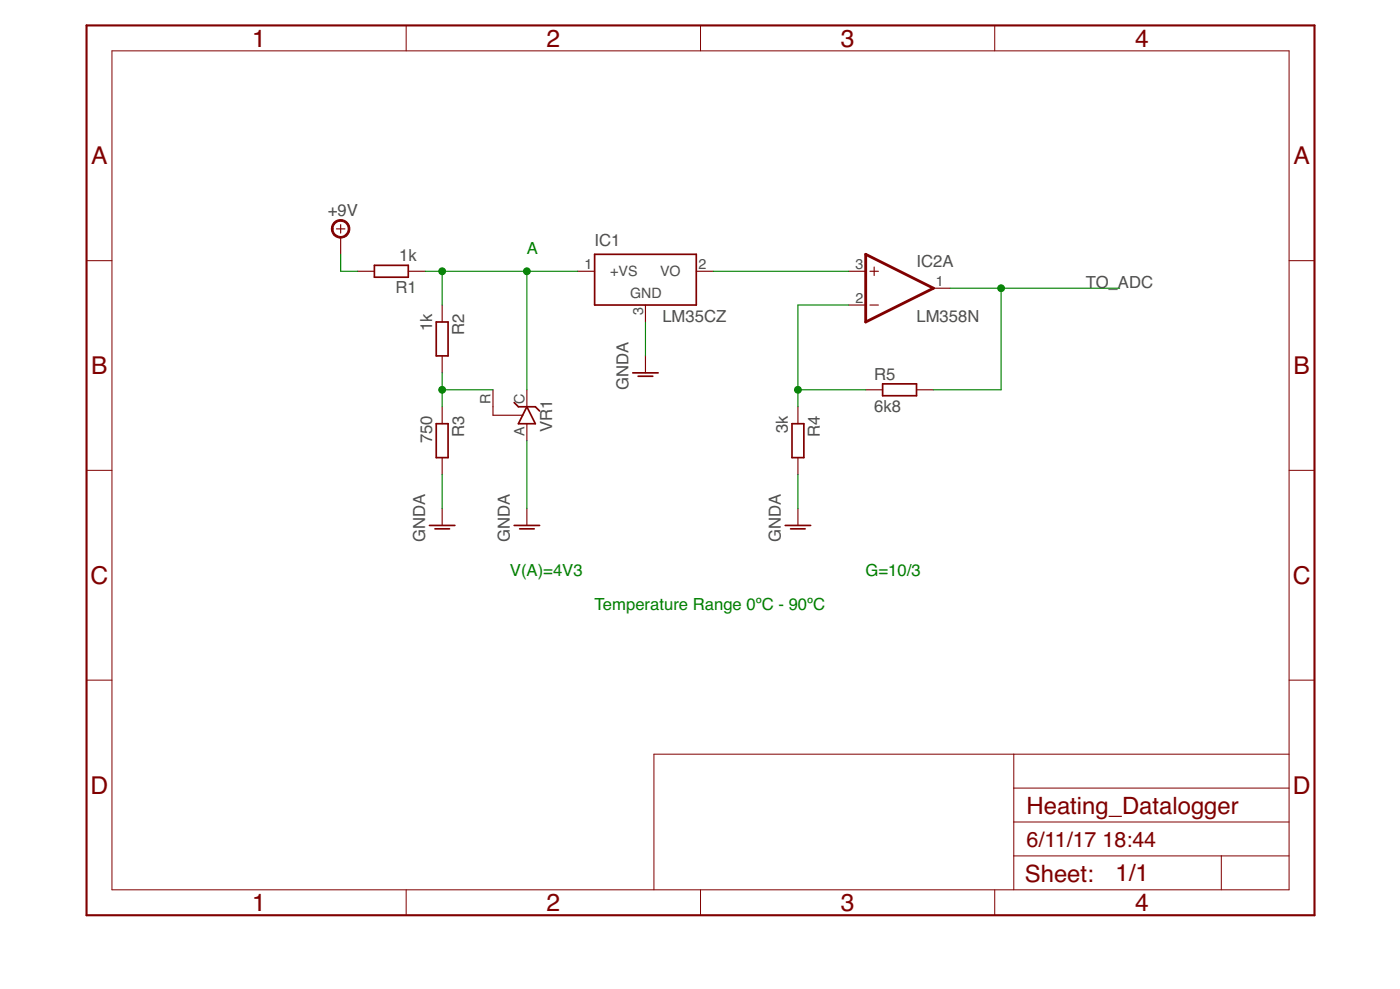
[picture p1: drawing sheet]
<?xml version="1.0" encoding="utf-8"?>
<!DOCTYPE eagle SYSTEM "eagle.dtd">
<eagle version="8.2.2">
<drawing>
<settings>
<setting alwaysvectorfont="no"/>
<setting verticaltext="up"/>
</settings>
<grid distance="0.1" unitdist="inch" unit="inch" style="lines" multiple="1" display="yes" altdistance="0.01" altunitdist="inch" altunit="inch"/>
<schematic xreflabel="%F%N/%S.%C%R" xrefpart="/%S.%C%R">
<libraries>
<library name="lm35">
<symbols>
<symbol name="LM50">
<wire x1="-7.62" y1="2.54" x2="7.62" y2="2.54" width="0.254" layer="94"/>
<wire x1="7.62" y1="2.54" x2="7.62" y2="-5.08" width="0.254" layer="94"/>
<wire x1="7.62" y1="-5.08" x2="-7.62" y2="-5.08" width="0.254" layer="94"/>
<wire x1="-7.62" y1="-5.08" x2="-7.62" y2="2.54" width="0.254" layer="94"/>
<text x="-2.286" y="-4.064" size="1.524" layer="95">GND</text>
<text x="-7.62" y="3.81" size="1.778" layer="95">&gt;NAME</text>
<text x="2.54" y="-7.62" size="1.778" layer="96">&gt;VALUE</text>
<pin name="+VS" x="-10.16" y="0" length="short" direction="in"/>
<pin name="VO" x="10.16" y="0" length="short" direction="in" rot="R180"/>
<pin name="GND" x="0" y="-7.62" visible="pad" length="short" direction="pwr" rot="R90"/>
</symbol>
</symbols>
<devicesets>
<deviceset name="LM35" prefix="IC">
<gates>
<gate name="G$1" symbol="LM50" x="0" y="0"/>
</gates>
<devices>
<device name="CZ" package="TO92">
<connects>
<connect gate="G$1" pin="+VS" pad="1"/>
<connect gate="G$1" pin="GND" pad="3"/>
<connect gate="G$1" pin="VO" pad="2"/>
</connects>
<technologies>
<technology name=""/>
</technologies>
</device>
<device name="DT" package="TO220V">
<connects>
<connect gate="G$1" pin="+VS" pad="1"/>
<connect gate="G$1" pin="GND" pad="2"/>
<connect gate="G$1" pin="VO" pad="3"/>
</connects>
<technologies>
<technology name=""/>
</technologies>
</device>
<device name="H" package="TO46">
<connects>
<connect gate="G$1" pin="+VS" pad="3"/>
<connect gate="G$1" pin="GND" pad="1"/>
<connect gate="G$1" pin="VO" pad="2"/>
</connects>
<technologies>
<technology name=""/>
</technologies>
</device>
<device name="DM" package="SO08">
<connects>
<connect gate="G$1" pin="+VS" pad="8"/>
<connect gate="G$1" pin="GND" pad="4"/>
<connect gate="G$1" pin="VO" pad="1"/>
</connects>
<technologies>
<technology name=""/>
</technologies>
</device>
</devices>
</deviceset>
</devicesets>
</library>
<library name="v-reg">
<symbols>
<symbol name="TL431LP">
<wire x1="-2.54" y1="1.27" x2="-2.54" y2="-1.27" width="0.254" layer="94"/>
<wire x1="-2.54" y1="-1.27" x2="0" y2="0" width="0.254" layer="94"/>
<wire x1="0" y1="0" x2="-1.27" y2="0.635" width="0.254" layer="94"/>
<wire x1="-1.27" y1="0.635" x2="-2.54" y2="1.27" width="0.254" layer="94"/>
<wire x1="0" y1="1.27" x2="0" y2="0" width="0.254" layer="94"/>
<wire x1="0" y1="0" x2="0" y2="-1.27" width="0.254" layer="94"/>
<wire x1="0" y1="-1.27" x2="-0.635" y2="-1.905" width="0.254" layer="94"/>
<wire x1="0" y1="1.27" x2="0.635" y2="1.905" width="0.254" layer="94"/>
<wire x1="0" y1="5.08" x2="-1.27" y2="5.08" width="0.1524" layer="94"/>
<wire x1="-1.27" y1="5.08" x2="-1.27" y2="0.635" width="0.1524" layer="94"/>
<text x="-3.81" y="-3.81" size="1.778" layer="95">&gt;NAME</text>
<text x="-3.81" y="-5.715" size="1.778" layer="96">&gt;VALUE</text>
<pin name="A" x="-5.08" y="0" visible="pad" length="short" direction="pas"/>
<pin name="C" x="2.54" y="0" visible="pad" length="short" direction="pas" rot="R180"/>
<pin name="R" x="2.54" y="5.08" visible="pad" length="short" direction="pas" rot="R180"/>
</symbol>
</symbols>
<devicesets>
<deviceset name="TL431CLP" prefix="VR" uservalue="yes">
<gates>
<gate name="G$1" symbol="TL431LP" x="0" y="0"/>
</gates>
<devices>
<device name="" package="TO92-CLP">
<connects>
<connect gate="G$1" pin="A" pad="A"/>
<connect gate="G$1" pin="C" pad="C"/>
<connect gate="G$1" pin="R" pad="R"/>
</connects>
<technologies>
<technology name=""/>
</technologies>
</device>
</devices>
</deviceset>
</devicesets>
</library>
<library name="linear">
<symbols>
<symbol name="OPAMP">
<wire x1="-5.08" y1="5.08" x2="-5.08" y2="-5.08" width="0.4064" layer="94"/>
<wire x1="-5.08" y1="-5.08" x2="5.08" y2="0" width="0.4064" layer="94"/>
<wire x1="5.08" y1="0" x2="-5.08" y2="5.08" width="0.4064" layer="94"/>
<wire x1="-3.81" y1="3.175" x2="-3.81" y2="1.905" width="0.1524" layer="94"/>
<wire x1="-4.445" y1="2.54" x2="-3.175" y2="2.54" width="0.1524" layer="94"/>
<wire x1="-4.445" y1="-2.54" x2="-3.175" y2="-2.54" width="0.1524" layer="94"/>
<text x="2.54" y="3.175" size="1.778" layer="95">&gt;NAME</text>
<text x="2.54" y="-5.08" size="1.778" layer="96">&gt;VALUE</text>
<pin name="-IN" x="-7.62" y="-2.54" visible="pad" length="short" direction="in"/>
<pin name="+IN" x="-7.62" y="2.54" visible="pad" length="short" direction="in"/>
<pin name="OUT" x="7.62" y="0" visible="pad" length="short" direction="out" rot="R180"/>
</symbol>
<symbol name="PWR+-">
<text x="1.27" y="3.175" size="0.8128" layer="93" rot="R90">V+</text>
<text x="1.27" y="-4.445" size="0.8128" layer="93" rot="R90">V-</text>
<pin name="V+" x="0" y="7.62" visible="pad" length="middle" direction="pwr" rot="R270"/>
<pin name="V-" x="0" y="-7.62" visible="pad" length="middle" direction="pwr" rot="R90"/>
</symbol>
</symbols>
<devicesets>
<deviceset name="LM358" prefix="IC">
<gates>
<gate name="A" symbol="OPAMP" x="15.24" y="10.16" swaplevel="1"/>
<gate name="B" symbol="OPAMP" x="15.24" y="-12.7" swaplevel="1"/>
<gate name="P" symbol="PWR+-" x="15.24" y="10.16" addlevel="request"/>
</gates>
<devices>
<device name="N" package="DIL08">
<connects>
<connect gate="A" pin="+IN" pad="3"/>
<connect gate="A" pin="-IN" pad="2"/>
<connect gate="A" pin="OUT" pad="1"/>
<connect gate="B" pin="+IN" pad="5"/>
<connect gate="B" pin="-IN" pad="6"/>
<connect gate="B" pin="OUT" pad="7"/>
<connect gate="P" pin="V+" pad="8"/>
<connect gate="P" pin="V-" pad="4"/>
</connects>
<technologies>
<technology name=""/>
</technologies>
</device>
<device name="D" package="SO08">
<connects>
<connect gate="A" pin="+IN" pad="3"/>
<connect gate="A" pin="-IN" pad="2"/>
<connect gate="A" pin="OUT" pad="1"/>
<connect gate="B" pin="+IN" pad="5"/>
<connect gate="B" pin="-IN" pad="6"/>
<connect gate="B" pin="OUT" pad="7"/>
<connect gate="P" pin="V+" pad="8"/>
<connect gate="P" pin="V-" pad="4"/>
</connects>
<technologies>
<technology name=""/>
</technologies>
</device>
<device name="MX" package="SO08">
<connects>
<connect gate="A" pin="+IN" pad="3"/>
<connect gate="A" pin="-IN" pad="2"/>
<connect gate="A" pin="OUT" pad="1"/>
<connect gate="B" pin="+IN" pad="5"/>
<connect gate="B" pin="-IN" pad="6"/>
<connect gate="B" pin="OUT" pad="7"/>
<connect gate="P" pin="V+" pad="8"/>
<connect gate="P" pin="V-" pad="4"/>
</connects>
<technologies>
<technology name=""/>
</technologies>
</device>
</devices>
</deviceset>
</devicesets>
</library>
<library name="resistor">
<symbols>
<symbol name="R-EU-1">
<wire x1="-2.54" y1="-0.889" x2="2.54" y2="-0.889" width="0.254" layer="94"/>
<wire x1="2.54" y1="0.889" x2="-2.54" y2="0.889" width="0.254" layer="94"/>
<wire x1="2.54" y1="-0.889" x2="2.54" y2="0.889" width="0.254" layer="94"/>
<wire x1="-2.54" y1="-0.889" x2="-2.54" y2="0.889" width="0.254" layer="94"/>
<text x="-3.81" y="1.4986" size="1.778" layer="95">&gt;NAME</text>
<text x="-3.81" y="-3.302" size="1.778" layer="96">&gt;VALUE</text>
<pin name="2" x="5.08" y="0" visible="off" length="short" direction="pas" swaplevel="1" rot="R180"/>
<pin name="1" x="-5.08" y="0" visible="off" length="short" direction="pas" swaplevel="1"/>
</symbol>
</symbols>
<devicesets>
<deviceset name="R-EU_" prefix="R" uservalue="yes">
<gates>
<gate name="G$1" symbol="R-EU-1" x="0" y="0"/>
</gates>
<devices>
<device name="R0402" package="R0402">
<connects>
<connect gate="G$1" pin="1" pad="1"/>
<connect gate="G$1" pin="2" pad="2"/>
</connects>
<technologies>
<technology name=""/>
</technologies>
</device>
<device name="R0603" package="R0603">
<connects>
<connect gate="G$1" pin="1" pad="1"/>
<connect gate="G$1" pin="2" pad="2"/>
</connects>
<technologies>
<technology name=""/>
</technologies>
</device>
<device name="R0805" package="R0805">
<connects>
<connect gate="G$1" pin="1" pad="1"/>
<connect gate="G$1" pin="2" pad="2"/>
</connects>
<technologies>
<technology name=""/>
</technologies>
</device>
<device name="R0805W" package="R0805W">
<connects>
<connect gate="G$1" pin="1" pad="1"/>
<connect gate="G$1" pin="2" pad="2"/>
</connects>
<technologies>
<technology name=""/>
</technologies>
</device>
<device name="R1206" package="R1206">
<connects>
<connect gate="G$1" pin="1" pad="1"/>
<connect gate="G$1" pin="2" pad="2"/>
</connects>
<technologies>
<technology name=""/>
</technologies>
</device>
<device name="R1206W" package="R1206W">
<connects>
<connect gate="G$1" pin="1" pad="1"/>
<connect gate="G$1" pin="2" pad="2"/>
</connects>
<technologies>
<technology name=""/>
</technologies>
</device>
<device name="R1210" package="R1210">
<connects>
<connect gate="G$1" pin="1" pad="1"/>
<connect gate="G$1" pin="2" pad="2"/>
</connects>
<technologies>
<technology name=""/>
</technologies>
</device>
<device name="R1210W" package="R1210W">
<connects>
<connect gate="G$1" pin="1" pad="1"/>
<connect gate="G$1" pin="2" pad="2"/>
</connects>
<technologies>
<technology name=""/>
</technologies>
</device>
<device name="R2010" package="R2010">
<connects>
<connect gate="G$1" pin="1" pad="1"/>
<connect gate="G$1" pin="2" pad="2"/>
</connects>
<technologies>
<technology name=""/>
</technologies>
</device>
<device name="R2010W" package="R2010W">
<connects>
<connect gate="G$1" pin="1" pad="1"/>
<connect gate="G$1" pin="2" pad="2"/>
</connects>
<technologies>
<technology name=""/>
</technologies>
</device>
<device name="R2012" package="R2012">
<connects>
<connect gate="G$1" pin="1" pad="1"/>
<connect gate="G$1" pin="2" pad="2"/>
</connects>
<technologies>
<technology name=""/>
</technologies>
</device>
<device name="R2012W" package="R2012W">
<connects>
<connect gate="G$1" pin="1" pad="1"/>
<connect gate="G$1" pin="2" pad="2"/>
</connects>
<technologies>
<technology name=""/>
</technologies>
</device>
<device name="R2512" package="R2512">
<connects>
<connect gate="G$1" pin="1" pad="1"/>
<connect gate="G$1" pin="2" pad="2"/>
</connects>
<technologies>
<technology name=""/>
</technologies>
</device>
<device name="R2512W" package="R2512W">
<connects>
<connect gate="G$1" pin="1" pad="1"/>
<connect gate="G$1" pin="2" pad="2"/>
</connects>
<technologies>
<technology name=""/>
</technologies>
</device>
<device name="R3216" package="R3216">
<connects>
<connect gate="G$1" pin="1" pad="1"/>
<connect gate="G$1" pin="2" pad="2"/>
</connects>
<technologies>
<technology name=""/>
</technologies>
</device>
<device name="R3216W" package="R3216W">
<connects>
<connect gate="G$1" pin="1" pad="1"/>
<connect gate="G$1" pin="2" pad="2"/>
</connects>
<technologies>
<technology name=""/>
</technologies>
</device>
<device name="R3225" package="R3225">
<connects>
<connect gate="G$1" pin="1" pad="1"/>
<connect gate="G$1" pin="2" pad="2"/>
</connects>
<technologies>
<technology name=""/>
</technologies>
</device>
<device name="R3225W" package="R3225W">
<connects>
<connect gate="G$1" pin="1" pad="1"/>
<connect gate="G$1" pin="2" pad="2"/>
</connects>
<technologies>
<technology name=""/>
</technologies>
</device>
<device name="R5025" package="R5025">
<connects>
<connect gate="G$1" pin="1" pad="1"/>
<connect gate="G$1" pin="2" pad="2"/>
</connects>
<technologies>
<technology name=""/>
</technologies>
</device>
<device name="R5025W" package="R5025W">
<connects>
<connect gate="G$1" pin="1" pad="1"/>
<connect gate="G$1" pin="2" pad="2"/>
</connects>
<technologies>
<technology name=""/>
</technologies>
</device>
<device name="R6332" package="R6332">
<connects>
<connect gate="G$1" pin="1" pad="1"/>
<connect gate="G$1" pin="2" pad="2"/>
</connects>
<technologies>
<technology name=""/>
</technologies>
</device>
<device name="R6332W" package="R6332W">
<connects>
<connect gate="G$1" pin="1" pad="1"/>
<connect gate="G$1" pin="2" pad="2"/>
</connects>
<technologies>
<technology name=""/>
</technologies>
</device>
<device name="M0805" package="M0805">
<connects>
<connect gate="G$1" pin="1" pad="1"/>
<connect gate="G$1" pin="2" pad="2"/>
</connects>
<technologies>
<technology name=""/>
</technologies>
</device>
<device name="M1206" package="M1206">
<connects>
<connect gate="G$1" pin="1" pad="1"/>
<connect gate="G$1" pin="2" pad="2"/>
</connects>
<technologies>
<technology name=""/>
</technologies>
</device>
<device name="M1406" package="M1406">
<connects>
<connect gate="G$1" pin="1" pad="1"/>
<connect gate="G$1" pin="2" pad="2"/>
</connects>
<technologies>
<technology name=""/>
</technologies>
</device>
<device name="M2012" package="M2012">
<connects>
<connect gate="G$1" pin="1" pad="1"/>
<connect gate="G$1" pin="2" pad="2"/>
</connects>
<technologies>
<technology name=""/>
</technologies>
</device>
<device name="M2309" package="M2309">
<connects>
<connect gate="G$1" pin="1" pad="1"/>
<connect gate="G$1" pin="2" pad="2"/>
</connects>
<technologies>
<technology name=""/>
</technologies>
</device>
<device name="M3216" package="M3216">
<connects>
<connect gate="G$1" pin="1" pad="1"/>
<connect gate="G$1" pin="2" pad="2"/>
</connects>
<technologies>
<technology name=""/>
</technologies>
</device>
<device name="M3516" package="M3516">
<connects>
<connect gate="G$1" pin="1" pad="1"/>
<connect gate="G$1" pin="2" pad="2"/>
</connects>
<technologies>
<technology name=""/>
</technologies>
</device>
<device name="M5923" package="M5923">
<connects>
<connect gate="G$1" pin="1" pad="1"/>
<connect gate="G$1" pin="2" pad="2"/>
</connects>
<technologies>
<technology name=""/>
</technologies>
</device>
<device name="0204/5" package="0204/5">
<connects>
<connect gate="G$1" pin="1" pad="1"/>
<connect gate="G$1" pin="2" pad="2"/>
</connects>
<technologies>
<technology name=""/>
</technologies>
</device>
<device name="0204/7" package="0204/7">
<connects>
<connect gate="G$1" pin="1" pad="1"/>
<connect gate="G$1" pin="2" pad="2"/>
</connects>
<technologies>
<technology name=""/>
</technologies>
</device>
<device name="0204/2V" package="0204V">
<connects>
<connect gate="G$1" pin="1" pad="1"/>
<connect gate="G$1" pin="2" pad="2"/>
</connects>
<technologies>
<technology name=""/>
</technologies>
</device>
<device name="0207/10" package="0207/10">
<connects>
<connect gate="G$1" pin="1" pad="1"/>
<connect gate="G$1" pin="2" pad="2"/>
</connects>
<technologies>
<technology name=""/>
</technologies>
</device>
<device name="0207/12" package="0207/12">
<connects>
<connect gate="G$1" pin="1" pad="1"/>
<connect gate="G$1" pin="2" pad="2"/>
</connects>
<technologies>
<technology name=""/>
</technologies>
</device>
<device name="0207/15" package="0207/15">
<connects>
<connect gate="G$1" pin="1" pad="1"/>
<connect gate="G$1" pin="2" pad="2"/>
</connects>
<technologies>
<technology name=""/>
</technologies>
</device>
<device name="0207/2V" package="0207/2V">
<connects>
<connect gate="G$1" pin="1" pad="1"/>
<connect gate="G$1" pin="2" pad="2"/>
</connects>
<technologies>
<technology name=""/>
</technologies>
</device>
<device name="0207/5V" package="0207/5V">
<connects>
<connect gate="G$1" pin="1" pad="1"/>
<connect gate="G$1" pin="2" pad="2"/>
</connects>
<technologies>
<technology name=""/>
</technologies>
</device>
<device name="0207/7" package="0207/7">
<connects>
<connect gate="G$1" pin="1" pad="1"/>
<connect gate="G$1" pin="2" pad="2"/>
</connects>
<technologies>
<technology name=""/>
</technologies>
</device>
<device name="0309/10" package="0309/10">
<connects>
<connect gate="G$1" pin="1" pad="1"/>
<connect gate="G$1" pin="2" pad="2"/>
</connects>
<technologies>
<technology name=""/>
</technologies>
</device>
<device name="0309/12" package="0309/12">
<connects>
<connect gate="G$1" pin="1" pad="1"/>
<connect gate="G$1" pin="2" pad="2"/>
</connects>
<technologies>
<technology name=""/>
</technologies>
</device>
<device name="0309/V" package="0309V">
<connects>
<connect gate="G$1" pin="1" pad="1"/>
<connect gate="G$1" pin="2" pad="2"/>
</connects>
<technologies>
<technology name=""/>
</technologies>
</device>
<device name="0411/12" package="0411/12">
<connects>
<connect gate="G$1" pin="1" pad="1"/>
<connect gate="G$1" pin="2" pad="2"/>
</connects>
<technologies>
<technology name=""/>
</technologies>
</device>
<device name="0411/15" package="0411/15">
<connects>
<connect gate="G$1" pin="1" pad="1"/>
<connect gate="G$1" pin="2" pad="2"/>
</connects>
<technologies>
<technology name=""/>
</technologies>
</device>
<device name="0411/3V" package="0411V">
<connects>
<connect gate="G$1" pin="1" pad="1"/>
<connect gate="G$1" pin="2" pad="2"/>
</connects>
<technologies>
<technology name=""/>
</technologies>
</device>
<device name="0414/15" package="0414/15">
<connects>
<connect gate="G$1" pin="1" pad="1"/>
<connect gate="G$1" pin="2" pad="2"/>
</connects>
<technologies>
<technology name=""/>
</technologies>
</device>
<device name="0414/5V" package="0414V">
<connects>
<connect gate="G$1" pin="1" pad="1"/>
<connect gate="G$1" pin="2" pad="2"/>
</connects>
<technologies>
<technology name=""/>
</technologies>
</device>
<device name="0617/17" package="0617/17">
<connects>
<connect gate="G$1" pin="1" pad="1"/>
<connect gate="G$1" pin="2" pad="2"/>
</connects>
<technologies>
<technology name=""/>
</technologies>
</device>
<device name="0617/22" package="0617/22">
<connects>
<connect gate="G$1" pin="1" pad="1"/>
<connect gate="G$1" pin="2" pad="2"/>
</connects>
<technologies>
<technology name=""/>
</technologies>
</device>
<device name="0617/5V" package="0617V">
<connects>
<connect gate="G$1" pin="1" pad="1"/>
<connect gate="G$1" pin="2" pad="2"/>
</connects>
<technologies>
<technology name=""/>
</technologies>
</device>
<device name="0922/22" package="0922/22">
<connects>
<connect gate="G$1" pin="1" pad="1"/>
<connect gate="G$1" pin="2" pad="2"/>
</connects>
<technologies>
<technology name=""/>
</technologies>
</device>
<device name="0613/5V" package="P0613V">
<connects>
<connect gate="G$1" pin="1" pad="1"/>
<connect gate="G$1" pin="2" pad="2"/>
</connects>
<technologies>
<technology name=""/>
</technologies>
</device>
<device name="0613/15" package="P0613/15">
<connects>
<connect gate="G$1" pin="1" pad="1"/>
<connect gate="G$1" pin="2" pad="2"/>
</connects>
<technologies>
<technology name=""/>
</technologies>
</device>
<device name="0817/22" package="P0817/22">
<connects>
<connect gate="G$1" pin="1" pad="1"/>
<connect gate="G$1" pin="2" pad="2"/>
</connects>
<technologies>
<technology name=""/>
</technologies>
</device>
<device name="0817/7V" package="P0817V">
<connects>
<connect gate="G$1" pin="1" pad="1"/>
<connect gate="G$1" pin="2" pad="2"/>
</connects>
<technologies>
<technology name=""/>
</technologies>
</device>
<device name="V234/12" package="V234/12">
<connects>
<connect gate="G$1" pin="1" pad="1"/>
<connect gate="G$1" pin="2" pad="2"/>
</connects>
<technologies>
<technology name=""/>
</technologies>
</device>
<device name="V235/17" package="V235/17">
<connects>
<connect gate="G$1" pin="1" pad="1"/>
<connect gate="G$1" pin="2" pad="2"/>
</connects>
<technologies>
<technology name=""/>
</technologies>
</device>
<device name="V526-0" package="V526-0">
<connects>
<connect gate="G$1" pin="1" pad="1"/>
<connect gate="G$1" pin="2" pad="2"/>
</connects>
<technologies>
<technology name=""/>
</technologies>
</device>
<device name="MELF0102R" package="MINI_MELF-0102R">
<connects>
<connect gate="G$1" pin="1" pad="1"/>
<connect gate="G$1" pin="2" pad="2"/>
</connects>
<technologies>
<technology name=""/>
</technologies>
</device>
<device name="MELF0102W" package="MINI_MELF-0102W">
<connects>
<connect gate="G$1" pin="1" pad="1"/>
<connect gate="G$1" pin="2" pad="2"/>
</connects>
<technologies>
<technology name=""/>
</technologies>
</device>
<device name="MELF0204R" package="MINI_MELF-0204R">
<connects>
<connect gate="G$1" pin="1" pad="1"/>
<connect gate="G$1" pin="2" pad="2"/>
</connects>
<technologies>
<technology name=""/>
</technologies>
</device>
<device name="MELF0204W" package="MINI_MELF-0204W">
<connects>
<connect gate="G$1" pin="1" pad="1"/>
<connect gate="G$1" pin="2" pad="2"/>
</connects>
<technologies>
<technology name=""/>
</technologies>
</device>
<device name="MELF0207R" package="MINI_MELF-0207R">
<connects>
<connect gate="G$1" pin="1" pad="1"/>
<connect gate="G$1" pin="2" pad="2"/>
</connects>
<technologies>
<technology name=""/>
</technologies>
</device>
<device name="MELF0207W" package="MINI_MELF-0207W">
<connects>
<connect gate="G$1" pin="1" pad="1"/>
<connect gate="G$1" pin="2" pad="2"/>
</connects>
<technologies>
<technology name=""/>
</technologies>
</device>
<device name="0922V" package="0922V">
<connects>
<connect gate="G$1" pin="1" pad="1"/>
<connect gate="G$1" pin="2" pad="2"/>
</connects>
<technologies>
<technology name=""/>
</technologies>
</device>
<device name="RDH/15" package="RDH/15">
<connects>
<connect gate="G$1" pin="1" pad="1"/>
<connect gate="G$1" pin="2" pad="2"/>
</connects>
<technologies>
<technology name=""/>
</technologies>
</device>
<device name="MELF0102AX" package="MINI_MELF-0102AX">
<connects>
<connect gate="G$1" pin="1" pad="1"/>
<connect gate="G$1" pin="2" pad="2"/>
</connects>
<technologies>
<technology name=""/>
</technologies>
</device>
<device name="R0201" package="R0201">
<connects>
<connect gate="G$1" pin="1" pad="1"/>
<connect gate="G$1" pin="2" pad="2"/>
</connects>
<technologies>
<technology name=""/>
</technologies>
</device>
<device name="VTA52" package="VTA52">
<connects>
<connect gate="G$1" pin="1" pad="1"/>
<connect gate="G$1" pin="2" pad="2"/>
</connects>
<technologies>
<technology name=""/>
</technologies>
</device>
<device name="VTA53" package="VTA53">
<connects>
<connect gate="G$1" pin="1" pad="1"/>
<connect gate="G$1" pin="2" pad="2"/>
</connects>
<technologies>
<technology name=""/>
</technologies>
</device>
<device name="VTA54" package="VTA54">
<connects>
<connect gate="G$1" pin="1" pad="1"/>
<connect gate="G$1" pin="2" pad="2"/>
</connects>
<technologies>
<technology name=""/>
</technologies>
</device>
<device name="VTA55" package="VTA55">
<connects>
<connect gate="G$1" pin="1" pad="1"/>
<connect gate="G$1" pin="2" pad="2"/>
</connects>
<technologies>
<technology name=""/>
</technologies>
</device>
<device name="VTA56" package="VTA56">
<connects>
<connect gate="G$1" pin="1" pad="1"/>
<connect gate="G$1" pin="2" pad="2"/>
</connects>
<technologies>
<technology name=""/>
</technologies>
</device>
<device name="VMTA55" package="VMTA55">
<connects>
<connect gate="G$1" pin="1" pad="1"/>
<connect gate="G$1" pin="2" pad="2"/>
</connects>
<technologies>
<technology name=""/>
</technologies>
</device>
<device name="VMTB60" package="VMTB60">
<connects>
<connect gate="G$1" pin="1" pad="1"/>
<connect gate="G$1" pin="2" pad="2"/>
</connects>
<technologies>
<technology name=""/>
</technologies>
</device>
<device name="R4527" package="R4527">
<connects>
<connect gate="G$1" pin="1" pad="1"/>
<connect gate="G$1" pin="2" pad="2"/>
</connects>
<technologies>
<technology name=""/>
</technologies>
</device>
<device name="WSC0001" package="WSC0001">
<connects>
<connect gate="G$1" pin="1" pad="1"/>
<connect gate="G$1" pin="2" pad="2"/>
</connects>
<technologies>
<technology name=""/>
</technologies>
</device>
<device name="WSC0002" package="WSC0002">
<connects>
<connect gate="G$1" pin="1" pad="1"/>
<connect gate="G$1" pin="2" pad="2"/>
</connects>
<technologies>
<technology name=""/>
</technologies>
</device>
<device name="WSC01/2" package="WSC01/2">
<connects>
<connect gate="G$1" pin="1" pad="1"/>
<connect gate="G$1" pin="2" pad="2"/>
</connects>
<technologies>
<technology name=""/>
</technologies>
</device>
<device name="WSC2515" package="WSC2515">
<connects>
<connect gate="G$1" pin="1" pad="1"/>
<connect gate="G$1" pin="2" pad="2"/>
</connects>
<technologies>
<technology name=""/>
</technologies>
</device>
<device name="WSC4527" package="WSC4527">
<connects>
<connect gate="G$1" pin="1" pad="1"/>
<connect gate="G$1" pin="2" pad="2"/>
</connects>
<technologies>
<technology name=""/>
</technologies>
</device>
<device name="WSC6927" package="WSC6927">
<connects>
<connect gate="G$1" pin="1" pad="1"/>
<connect gate="G$1" pin="2" pad="2"/>
</connects>
<technologies>
<technology name=""/>
</technologies>
</device>
<device name="R1218" package="R1218">
<connects>
<connect gate="G$1" pin="1" pad="1"/>
<connect gate="G$1" pin="2" pad="2"/>
</connects>
<technologies>
<technology name=""/>
</technologies>
</device>
<device name="1812X7R" package="1812X7R">
<connects>
<connect gate="G$1" pin="1" pad="1"/>
<connect gate="G$1" pin="2" pad="2"/>
</connects>
<technologies>
<technology name=""/>
</technologies>
</device>
<device name="PRL1632" package="PRL1632">
<connects>
<connect gate="G$1" pin="1" pad="1"/>
<connect gate="G$1" pin="2" pad="2"/>
</connects>
<technologies>
<technology name=""/>
</technologies>
</device>
<device name="01005" package="R01005">
<connects>
<connect gate="G$1" pin="1" pad="1"/>
<connect gate="G$1" pin="2" pad="2"/>
</connects>
<technologies>
<technology name=""/>
</technologies>
</device>
</devices>
</deviceset>
</devicesets>
</library>
<library name="supply1">
<symbols>
<symbol name="GNDA">
<wire x1="-1.905" y1="0" x2="1.905" y2="0" width="0.254" layer="94"/>
<wire x1="-1.0922" y1="-0.508" x2="1.0922" y2="-0.508" width="0.254" layer="94"/>
<text x="-2.54" y="-2.54" size="1.778" layer="96" rot="R90">&gt;VALUE</text>
<pin name="GNDA" x="0" y="2.54" visible="off" length="short" direction="sup" rot="R270"/>
</symbol>
</symbols>
<devicesets>
<deviceset name="GNDA" prefix="GND">
<gates>
<gate name="1" symbol="GNDA" x="0" y="0"/>
</gates>
<devices>
<device name="">
<technologies>
<technology name=""/>
</technologies>
</device>
</devices>
</deviceset>
</devicesets>
</library>
<library name="supply2">
<symbols>
<symbol name="+09V">
<wire x1="-0.635" y1="1.27" x2="0.635" y2="1.27" width="0.1524" layer="94"/>
<wire x1="0" y1="0.635" x2="0" y2="1.905" width="0.1524" layer="94"/>
<circle x="0" y="1.27" radius="1.27" width="0.254" layer="94"/>
<text x="-1.905" y="3.175" size="1.778" layer="96">&gt;VALUE</text>
<pin name="+9V" x="0" y="-2.54" visible="off" length="short" direction="sup" rot="R90"/>
</symbol>
</symbols>
<devicesets>
<deviceset name="+9V" prefix="SUPPLY">
<gates>
<gate name="G$1" symbol="+09V" x="0" y="0"/>
</gates>
<devices>
<device name="">
<technologies>
<technology name=""/>
</technologies>
</device>
</devices>
</deviceset>
</devicesets>
</library>
<library name="frames">
<symbols>
<symbol name="A5L-LOC">
<wire x1="85.09" y1="3.81" x2="85.09" y2="24.13" width="0.1016" layer="94"/>
<wire x1="85.09" y1="24.13" x2="139.065" y2="24.13" width="0.1016" layer="94"/>
<wire x1="139.065" y1="24.13" x2="180.34" y2="24.13" width="0.1016" layer="94"/>
<wire x1="170.18" y1="3.81" x2="170.18" y2="8.89" width="0.1016" layer="94"/>
<wire x1="170.18" y1="8.89" x2="180.34" y2="8.89" width="0.1016" layer="94"/>
<wire x1="170.18" y1="8.89" x2="139.065" y2="8.89" width="0.1016" layer="94"/>
<wire x1="139.065" y1="8.89" x2="139.065" y2="3.81" width="0.1016" layer="94"/>
<wire x1="139.065" y1="8.89" x2="139.065" y2="13.97" width="0.1016" layer="94"/>
<wire x1="139.065" y1="13.97" x2="180.34" y2="13.97" width="0.1016" layer="94"/>
<wire x1="139.065" y1="13.97" x2="139.065" y2="19.05" width="0.1016" layer="94"/>
<wire x1="139.065" y1="19.05" x2="180.34" y2="19.05" width="0.1016" layer="94"/>
<wire x1="139.065" y1="19.05" x2="139.065" y2="24.13" width="0.1016" layer="94"/>
<text x="140.97" y="15.24" size="2.54" layer="94">&gt;DRAWING_NAME</text>
<text x="140.97" y="10.16" size="2.286" layer="94">&gt;LAST_DATE_TIME</text>
<text x="154.305" y="5.08" size="2.54" layer="94">&gt;SHEET</text>
<text x="140.716" y="4.953" size="2.54" layer="94">Sheet:</text>
<frame x1="0" y1="0" x2="184.15" y2="133.35" columns="4" rows="4" layer="94"/>
</symbol>
</symbols>
<devicesets>
<deviceset name="DINA5_L" prefix="FRAME" uservalue="yes">
<gates>
<gate name="G$1" symbol="A5L-LOC" x="0" y="0"/>
</gates>
<devices>
<device name="">
<technologies>
<technology name=""/>
</technologies>
</device>
</devices>
</deviceset>
</devicesets>
</library>
</libraries>
<attributes>
</attributes>
<variantdefs>
</variantdefs>
<classes>
<class number="0" name="default" width="0" drill="0">
</class>
</classes>
<parts>
<part name="IC1" library="lm35" deviceset="LM35" device="CZ"/>
<part name="VR1" library="v-reg" deviceset="TL431CLP" device=""/>
<part name="IC2" library="linear" deviceset="LM358" device="N"/>
<part name="R1" library="resistor" deviceset="R-EU_" device="0204/5" value="1k"/>
<part name="R2" library="resistor" deviceset="R-EU_" device="0204/5" value="1k"/>
<part name="R3" library="resistor" deviceset="R-EU_" device="0204/5" value="750"/>
<part name="R4" library="resistor" deviceset="R-EU_" device="0204/5" value="3k"/>
<part name="R5" library="resistor" deviceset="R-EU_" device="0204/5" value="6k8"/>
<part name="GND1" library="supply1" deviceset="GNDA" device=""/>
<part name="GND2" library="supply1" deviceset="GNDA" device=""/>
<part name="GND3" library="supply1" deviceset="GNDA" device=""/>
<part name="SUPPLY1" library="supply2" deviceset="+9V" device=""/>
<part name="GND4" library="supply1" deviceset="GNDA" device=""/>
<part name="FRAME1" library="frames" deviceset="DINA5_L" device=""/>
</parts>
<sheets>
<sheet>
<plain>
<text x="66.04" y="99.06" size="1.778" layer="91">A</text>
<text x="63.5" y="50.8" size="1.778" layer="91">V(A)=4V3</text>
<text x="116.84" y="50.8" size="1.778" layer="91">G=10/3</text>
<text x="76.2" y="45.72" size="1.778" layer="91">Temperature Range 0ºC - 90ºC</text>
</plain>
<instances>
<instance part="IC1" gate="G$1" x="83.82" y="96.52"/>
<instance part="VR1" gate="G$1" x="66.04" y="76.2" rot="R90"/>
<instance part="IC2" gate="A" x="121.92" y="93.98"/>
<instance part="R1" gate="G$1" x="45.72" y="96.52" rot="R180"/>
<instance part="R2" gate="G$1" x="53.34" y="86.36" rot="R270"/>
<instance part="R3" gate="G$1" x="53.34" y="71.12" rot="R270"/>
<instance part="R4" gate="G$1" x="106.68" y="71.12" rot="R270"/>
<instance part="R5" gate="G$1" x="121.92" y="78.74"/>
<instance part="GND1" gate="1" x="53.34" y="58.42"/>
<instance part="GND2" gate="1" x="83.82" y="81.28"/>
<instance part="GND3" gate="1" x="106.68" y="58.42"/>
<instance part="SUPPLY1" gate="G$1" x="38.1" y="101.6"/>
<instance part="GND4" gate="1" x="66.04" y="58.42"/>
<instance part="FRAME1" gate="G$1" x="0" y="0"/>
</instances>
<busses>
</busses>
<nets>
<net name="+9V" class="0">
<segment>
<pinref part="SUPPLY1" gate="G$1" pin="+9V"/>
<wire x1="38.1" y1="99.06" x2="38.1" y2="96.52" width="0.1524" layer="91"/>
<pinref part="R1" gate="G$1" pin="2"/>
<wire x1="38.1" y1="96.52" x2="40.64" y2="96.52" width="0.1524" layer="91"/>
</segment>
</net>
<net name="N$1" class="0">
<segment>
<pinref part="R1" gate="G$1" pin="1"/>
<wire x1="50.8" y1="96.52" x2="53.34" y2="96.52" width="0.1524" layer="91"/>
<pinref part="VR1" gate="G$1" pin="C"/>
<wire x1="53.34" y1="96.52" x2="66.04" y2="96.52" width="0.1524" layer="91"/>
<wire x1="66.04" y1="96.52" x2="66.04" y2="78.74" width="0.1524" layer="91"/>
<pinref part="R2" gate="G$1" pin="1"/>
<wire x1="53.34" y1="91.44" x2="53.34" y2="96.52" width="0.1524" layer="91"/>
<junction x="53.34" y="96.52"/>
<pinref part="IC1" gate="G$1" pin="+VS"/>
<wire x1="73.66" y1="96.52" x2="66.04" y2="96.52" width="0.1524" layer="91"/>
<junction x="66.04" y="96.52"/>
</segment>
</net>
<net name="N$2" class="0">
<segment>
<pinref part="VR1" gate="G$1" pin="R"/>
<wire x1="60.96" y1="78.74" x2="53.34" y2="78.74" width="0.1524" layer="91"/>
<pinref part="R2" gate="G$1" pin="2"/>
<wire x1="53.34" y1="78.74" x2="53.34" y2="81.28" width="0.1524" layer="91"/>
<pinref part="R3" gate="G$1" pin="1"/>
<wire x1="53.34" y1="76.2" x2="53.34" y2="78.74" width="0.1524" layer="91"/>
<junction x="53.34" y="78.74"/>
</segment>
</net>
<net name="GNDA" class="0">
<segment>
<pinref part="GND1" gate="1" pin="GNDA"/>
<pinref part="R3" gate="G$1" pin="2"/>
<wire x1="53.34" y1="60.96" x2="53.34" y2="66.04" width="0.1524" layer="91"/>
</segment>
<segment>
<pinref part="VR1" gate="G$1" pin="A"/>
<wire x1="66.04" y1="71.12" x2="66.04" y2="60.96" width="0.1524" layer="91"/>
<pinref part="GND4" gate="1" pin="GNDA"/>
</segment>
<segment>
<pinref part="GND2" gate="1" pin="GNDA"/>
<pinref part="IC1" gate="G$1" pin="GND"/>
<wire x1="83.82" y1="83.82" x2="83.82" y2="88.9" width="0.1524" layer="91"/>
</segment>
<segment>
<pinref part="GND3" gate="1" pin="GNDA"/>
<pinref part="R4" gate="G$1" pin="2"/>
<wire x1="106.68" y1="60.96" x2="106.68" y2="66.04" width="0.1524" layer="91"/>
</segment>
</net>
<net name="N$4" class="0">
<segment>
<pinref part="IC1" gate="G$1" pin="VO"/>
<pinref part="IC2" gate="A" pin="+IN"/>
<wire x1="93.98" y1="96.52" x2="114.3" y2="96.52" width="0.1524" layer="91"/>
</segment>
</net>
<net name="N$5" class="0">
<segment>
<pinref part="IC2" gate="A" pin="-IN"/>
<wire x1="114.3" y1="91.44" x2="106.68" y2="91.44" width="0.1524" layer="91"/>
<wire x1="106.68" y1="91.44" x2="106.68" y2="78.74" width="0.1524" layer="91"/>
<pinref part="R4" gate="G$1" pin="1"/>
<pinref part="R5" gate="G$1" pin="1"/>
<wire x1="106.68" y1="78.74" x2="106.68" y2="76.2" width="0.1524" layer="91"/>
<wire x1="116.84" y1="78.74" x2="106.68" y2="78.74" width="0.1524" layer="91"/>
<junction x="106.68" y="78.74"/>
</segment>
</net>
<net name="TO_ADC" class="0">
<segment>
<pinref part="R5" gate="G$1" pin="2"/>
<wire x1="127" y1="78.74" x2="137.16" y2="78.74" width="0.1524" layer="91"/>
<wire x1="137.16" y1="78.74" x2="137.16" y2="93.98" width="0.1524" layer="91"/>
<pinref part="IC2" gate="A" pin="OUT"/>
<wire x1="137.16" y1="93.98" x2="129.54" y2="93.98" width="0.1524" layer="91"/>
<wire x1="137.16" y1="93.98" x2="154.94" y2="93.98" width="0.1524" layer="91"/>
<junction x="137.16" y="93.98"/>
<label x="149.86" y="93.98" size="1.778" layer="95"/>
</segment>
</net>
</nets>
</sheet>
</sheets>
</schematic>
</drawing>
<compatibility>
<note version="8.2" severity="warning">
Since Version 8.2, Eagle supports online libraries. The ids
of those online libraries will not be understood (or retained)
with this version.
</note>
</compatibility>
</eagle>
